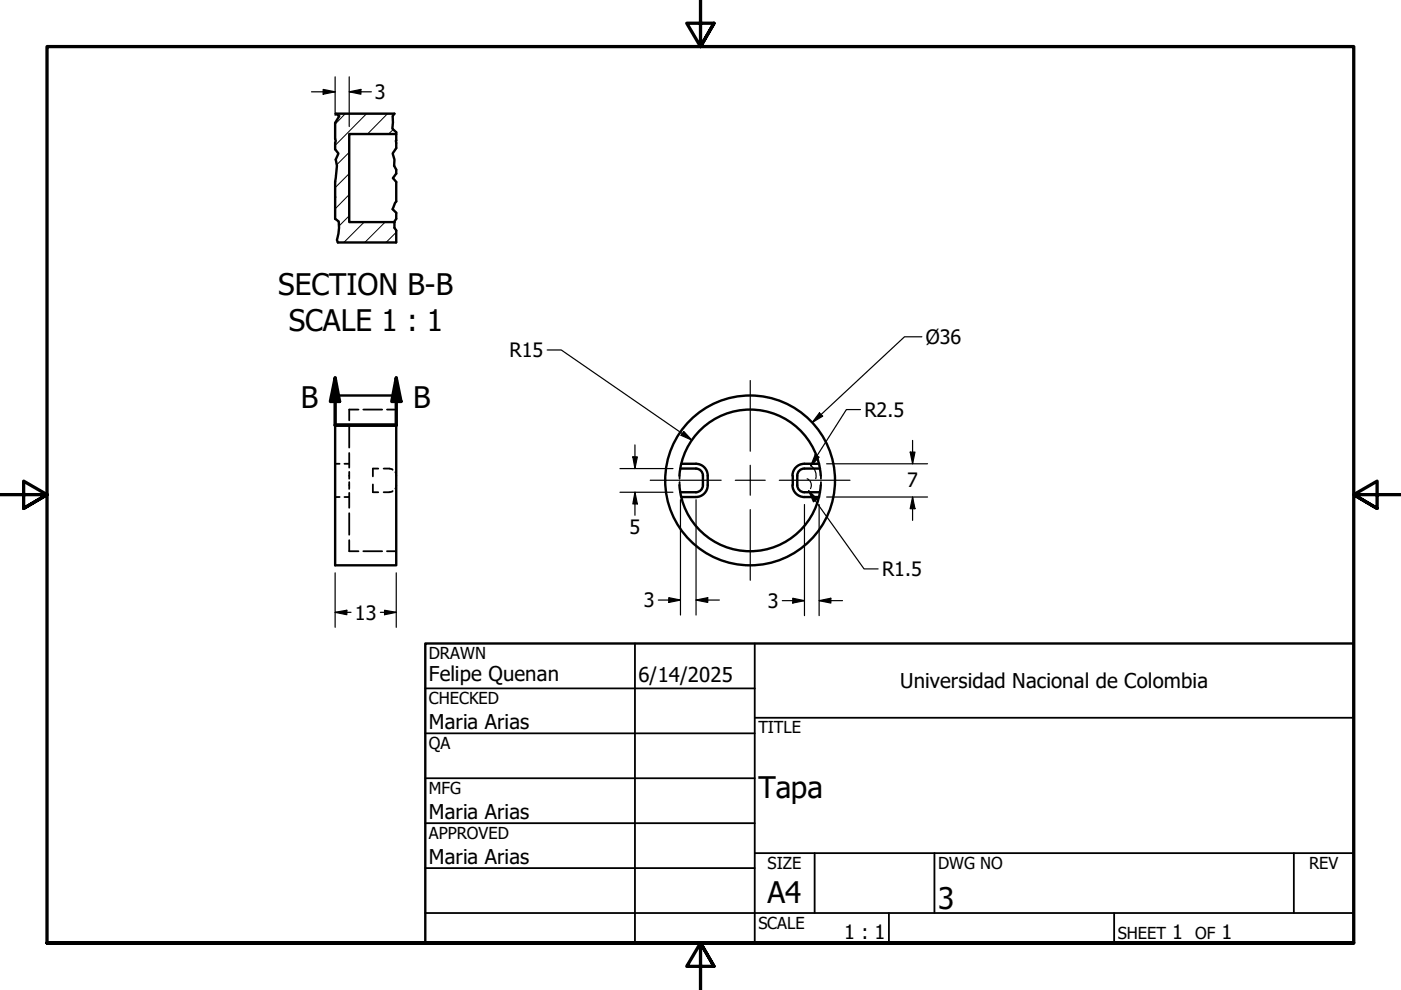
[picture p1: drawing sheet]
<svg xmlns="http://www.w3.org/2000/svg" width="297mm" height="210mm" viewBox="0 0 297 210" stroke-linecap="round" stroke-linejoin="round" font-family="sans-serif">
<!-- layer: Hatch (ANSI) -->
<path d="M73.2 24.1l-2.1 2.2M74 36.8l-2.9 3M74 32.3l-2.6 2.6M77.7 24.1l-6.6 6.7M82.2 24.1l-4.3 4.3M83.4 27.5l-1 .9M74 45.8l-2.1 2.1M74 41.2l-2.9 3.1M77.2 47.1l-4.3 4.3M81.7 47.1l-4.4 4.3M84 49.2l-2.1 2.2" fill="none" stroke="#000" stroke-width=".21"/>
<!-- layer: Hidden (ANSI) -->
<g fill="none" stroke="#000" stroke-width=".38">
<path d="M71.1 98.3h.9M73 98.3h1M74 96v3.2M74 90.3v4.6M76 86.8h-2v2.3M77 86.8h4M80.2 99.3h-1.1v1.7M81.3 99.3h1.2l.7 .3M82 86.8h2M71.1 105.4h.9M73 105.4h1M74 100v1.5"/>
<path d="M74 102.2v1.5M74 104.5v3.2M74 108.8v4.6M74 114.5v2.4h2M77 116.9h4M79.1 102.7v1.7h1.1M82 116.9h2M83.2 104.1l-.7 .3h-1.2M83.8 100.1l.2 .8M84 102.8l-.2 .8M144.1 100.9v.6M144.1 102.2v.6"/>
<path d="M174.1 100.9v.6M174.1 102.2v.6"/>
</g>
<!-- layer: Visible (ANSI) -->
<g fill="none" stroke="#000" stroke-width=".51">
<path d="M71.1 26.1v3.3M71.1 30.3v1.4M71.1 38.5v3.2M71.2 24.1h12.4M84 28v.4h-10v18.7h9.6M84 28.4v1.4M84 30.3v1.1M84 36v.8M84 38.6v4.1M71.1 41.8v4.6M71.6 51.4h12.3M84 45.1v1.3"/>
<path d="M84 48.9v2.4M71.1 83.9h12.9v36h-12.9zM144.3 99.3h3.2a1.49 1.49 0 0 1 1.5 1.5M144.5 98.3h3a2.51 2.51 0 0 1 2.6 2.5M170.5 98.3a2.51 2.51 0 0 0-2.5 2.5M170.5 99.3a1.49 1.49 0 0 0-1.5 1.5M170.6 98.3h3.1M170.6 99.3h3.3M144.1 102.9a15 15 0 0 0 14.9 14 15 15 0 0 0 15-14M149 102.9a1.49 1.49 0 0 1-1.5 1.5h-3.2M149 100.9v1.9M150.1 102.9a2.51 2.51 0 0 1-2.6 2.5h-3"/>
<path d="M150.1 100.9v1.9M168 102.9a2.51 2.51 0 0 0 2.5 2.5M168.1 100.9v1.9M169 100.9v1.9M169 102.9a1.49 1.49 0 0 0 1.5 1.5M170.6 105.4h3.1M170.6 104.4h3.3M174 100.9a15 15 0 0 0-15-14.1 15 15 0 0 0-14.9 14.1"/>
<circle cx="159" cy="101.9" r="18"/>
</g>
<!-- layer: Break Line (ANSI) -->
<path d="M71.1 31.7l.7 .8-.6 1.3 .2 1.4-.3 3.3M71.1 29.4l.1 .5-.1 .4M71.2 24.1l.7 .5-.8 1.5M83.6 24.1l-.4 .5v2.7l.8 .7M84 31.4l-.8 1.1 .4 1.3v1.4l.4 .8M84 36.8l-.7 1 .7 .8M84 29.8v.5M71.1 41.7v.1M71.1 46.4l.7 .6 .1 1.3-.5 2.6 .2 .5M84 46.4l-.4 .6v1.3l.4 .6M84 42.7l-.8 1.7 .8 .7M84 51.3l-.1 .1" fill="none" stroke="#000" stroke-width=".51"/>
<!-- layer: Section Line (ANSI) -->
<path d="M71.1 80.1l.9 5h-2zM71.1 80.1v10h12.9v-10M84 80.1l1 5h-1.9z" fill="none" stroke="#000" stroke-width=".7"/>
<path d="M71.1 80.1l.9 5h-2zM84 80.1l1 5h-1.9z" fill="#000"/>
<!-- layer: Border (ANSI) -->
<path d="M148.5 -.1v10l-2.9-5h5.8l-2.9 5 2.9-5M0 104.9h10l-5-2.9v5.8l5-2.9-5 2.9M297 104.9h-10l5-2.9v5.8l-5-2.9 5 2.9M10 199.9v-190h277v190h-277h277M151.4 204.9l-2.9-5 2.9 5h-5.8l2.9-5v10" fill="none" stroke="#000" stroke-width=".7"/>
<!-- layer: Title (ANSI) -->
<g fill="none" stroke="#000" stroke-width=".38">
<path d="M134.6 136.4v63.5M160 136.4v63.5M90.2 146h69.8M90.2 155.5h69.8M160 152.2h127M90.2 165h69.8M90.2 174.5h69.8M90.2 193.6h196.8M90.2 184.1h69.8M160 180.9h127M172.7 180.9v12.7M188.5 193.6v6.3"/>
<path d="M198.1 180.9v12.7M236.2 193.6v6.3M274.3 180.9v12.7"/>
</g>
<path d="M90.2 136.4h196.8v63.5h-196.8z" fill="none" stroke="#000" stroke-width=".51"/>
<!-- layer: Dimension (ANSI) -->
<g fill="none" stroke="#000" stroke-width=".25">
<path d="M66 19.5h5.1M68.5 19l2.6 .5-2.6 .5zM71.1 16.3v8.2M74 19.5l2.5-.5v1zM74 19.5h4.7M74 16.3v10.5M116 74.2h3l27.7 19.1M195.5 71.4h-3.7l-19.6 18.2M131.4 99.3h11.3M134.2 96.9h.9l-.5 2.4zM134.6 94.3v5M145 91.5l1.7 1.8-2.3-1z"/>
<path d="M172 98.8a2.51 2.51 0 0 1 .9 2.7M172.8 96.4l.9 .5-1.8 1.9zM173.7 87.5l.7 .7-2.2 1.4zM175.3 98.3h21.4M182.4 86.8h-2.9l-7.6 12M193 95.9h1l-.5 2.4zM193.5 93.4v4.9M131.4 104.4h11.3M134.6 104.4l.5 2.4h-.9zM134.6 104.4v4.9M144.3 106v24.4M147.6 106v24.4"/>
<path d="M170.6 107v23.5M171.1 101.5l.4 .3M171.4 104l1.9 1.8-.8 .6zM171.4 104l11.8 16.6h3M171.7 102l.3 .6-.2 1M173.7 107v23.5M175.3 105.4h21.4M193.5 105.4l.5 2.5h-1zM193.5 105.4v4.9M71.1 129.8l2.4-.4v.9zM71.1 129.8h3.3M71.1 121.4v11.6"/>
<path d="M80.6 129.8h3.4M81.5 129.4l2.5 .4-2.5 .5zM84 121.4v11.6M139.6 127.2h4.7M141.8 126.7l2.5 .5-2.5 .5zM147.6 127.2l2.5-.5v1zM147.6 127.2h4.9M165.9 127.4h4.7M168.1 126.8l2.5 .6-2.5 .5zM173.7 127.4l2.4-.6v1.1zM173.7 127.4h4.9"/>
</g>
<g fill="#000">
<path d="M68.5 19l2.6 .5-2.6 .5zM74 19.5l2.5-.5v1zM134.2 96.9h.9l-.5 2.4zM145 91.5l1.7 1.8-2.3-1zM172.8 96.4l.9 .5-1.8 1.9zM173.7 87.5l.7 .7-2.2 1.4zM193 95.9h1l-.5 2.4zM134.6 104.4l.5 2.4h-.9zM171.4 104l1.9 1.8-.8 .6zM193.5 105.4l.5 2.5h-1zM71.1 129.8l2.4-.4v.9zM81.5 129.4l2.5 .4-2.5 .5z"/>
<path d="M141.8 126.7l2.5 .5-2.5 .5zM147.6 127.2l2.5-.5v1zM168.1 126.8l2.5 .6-2.5 .5zM173.7 127.4l2.4-.6v1.1z"/>
</g>
<!-- layer: Center Mark (ANSI) -->
<path d="M159.1 80.7v15M159.1 98.7v6.3M137.9 101.8h15M155.9 101.8h6.3M159.1 108v15M165.2 101.8h15" fill="none" stroke="#000" stroke-width=".25"/>
<g font-size="6.3">
<text x="59" y="62.6">SECTION B-B</text>
<text x="61.2" y="70.1">SCALE 1 : 1</text>
<text x="63.8" y="86.6">B</text>
<text x="87.6" y="86.6">B</text>
<text x="160.8" y="169.2">Tapa</text>
<text x="162.8" y="191.4">A4</text>
<text x="198.9" y="192.7">3</text>
</g>
<g font-size="4.3">
<text x="90.9" y="144.3">Felipe Quenan</text>
<text x="135.4" y="144.5">6/14/2025</text>
<text x="190.9" y="145.9">Universidad Nacional de Colombia</text>
<text x="90.9" y="154.6">Maria Arias</text>
<text x="90.9" y="173.6">Maria Arias</text>
<text x="90.9" y="183.2">Maria Arias</text>
</g>
<g font-size="4.2">
<text x="79.5" y="21">3</text>
<text x="108" y="75.7">R15</text>
<text x="196.3" y="72.9">Ø36</text>
<text x="183.3" y="88.4">R2.5</text>
<text x="192.3" y="103.3">7</text>
<text x="133.5" y="113.1">5</text>
<text x="187" y="122.1">R1.5</text>
<text x="75.2" y="131.4">13</text>
<text x="136.5" y="128.7">3</text>
<text x="162.8" y="128.9">3</text>
<text x="179" y="199.2">1 : 1</text>
<text x="248.5" y="199.1">1</text>
<text x="259" y="199.1">1</text>
</g>
<g font-size="3.5">
<text x="90.9" y="139.7">DRAWN</text>
<text x="90.9" y="149.3">CHECKED</text>
<text x="160.8" y="155.5">TITLE</text>
<text x="90.9" y="158.8">QA</text>
<text x="90.9" y="168.3">MFG</text>
<text x="90.9" y="177.8">APPROVED</text>
<text x="162.8" y="184.2">SIZE</text>
<text x="198.9" y="184.2">DWG NO</text>
<text x="277.6" y="184.2">REV</text>
<text x="160.8" y="196.9">SCALE</text>
<text x="237" y="199.1">SHEET</text>
<text x="253.4" y="199.1">OF</text>
</g>
</svg>
